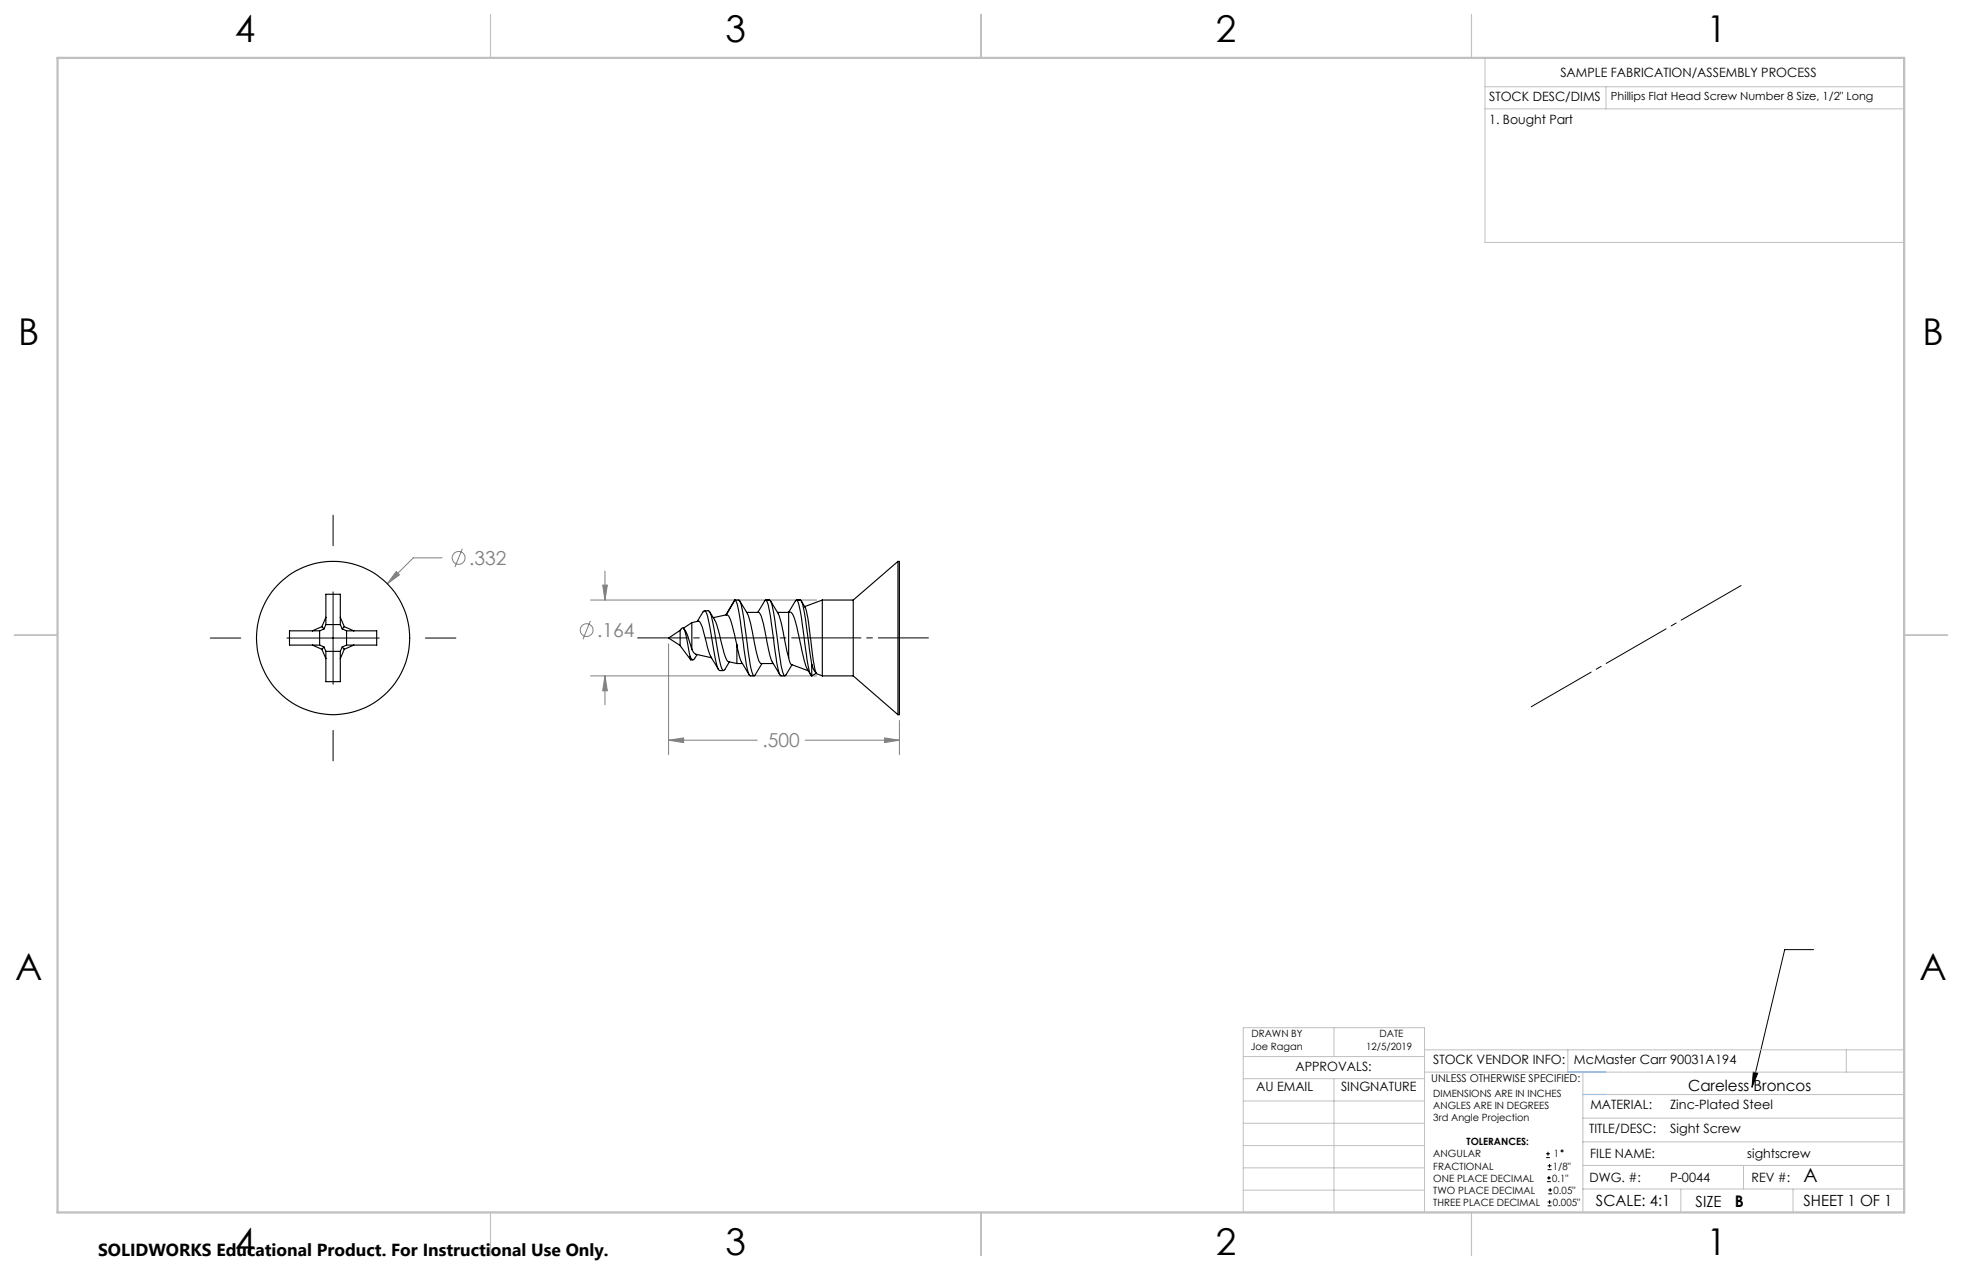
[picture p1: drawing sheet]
<svg xmlns="http://www.w3.org/2000/svg" width="432mm" height="279mm" viewBox="0 0 432 279" stroke-linecap="round" stroke-linejoin="round" font-family="sans-serif">
<g fill="none" stroke="#808080" stroke-width=".22">
<path d="M87.2 125.7l.7 .8-2.7 1.9zM97.3 122.7h-6.4l-5.7 5.7M101.7 120.7l-1.6 4M129.9 136.6l-1.6 4.1M130 132h49.7M132.6 128.7h1.1l-.6 3.3zM133.1 125.7v6.3M130 148.7h49.7M133.1 148.7l.6 3.3h-1.1zM133.1 148.7v6.3M147.1 141.6v24.4M197.9 158.5v7.5"/>
<path d="M147.1 162.8l3.4-.5v1.1zM147.1 162.8h19.6M177.2 162.8h20.7M194.7 162.3l3.2 .5-3.2 .6z"/>
<circle cx="100.9" cy="122.7" r="1.41"/>
<circle cx="129.1" cy="138.6" r="1.41"/>
</g>
<g fill="none" stroke="#000" stroke-width=".22">
<path d="M73.3 113.3v6.8M73.3 130.2v20.3M46.3 140.4h6.7M63.1 140.4h20.4M93.6 140.4h6.7M73.3 160.7v6.7M399.1 208.9h-6.3l-7.2 30.3M385.9 235.9l1 .2-1.3 3.1zM340.3 254.7h.8M340.3 253.8h.8M340.5 260h.8M340.5 259.2h.8"/>
<path d="M340.6 257.3h.9M340.6 256.5h.9M340.7 253.4v.8M340.9 258.7v.8M341 256.1v.8M340.6 265.3h.9M340.6 264.4h.9M340.7 262.6h.9M340.7 261.8h.9M341 264v.9M341.2 261.4v.8"/>
<circle cx="343.8" cy="253.2" r=".2"/>
</g>
<path d="M140.3 140.3h64" fill="none" stroke="#000" stroke-width=".22" stroke-dasharray="15.2 1.3 1.3 1.3" stroke-dashoffset="4.2"/>
<path d="M383.7 128.5l-47.3 27.3" fill="none" stroke="#000" stroke-width=".22" stroke-dasharray="15.2 1.3 1.3 1.3" stroke-dashoffset="-.6"/>
<g fill="none" stroke="#c0c0c0" stroke-width=".22">
<path d="M326.8 19.1h92.3M326.8 12.7v40.6h92.3M353.4 19.1v4.9M326.8 24h92.3M273.6 232.4h39.9M273.6 237.3h39.9M293.6 226.1v6.3M293.6 237.3v29.4M313.5 235.9h105.6M313.5 231h105.6M345.1 231v4.9M348.4 235.9v30.9"/>
<path d="M406.3 231v4.9M273.6 242.2h39.9M273.6 247.1h39.9M273.6 252h39.9M273.6 256.9h39.9M348.4 246h70.7M348.4 256.4h70.7M348.4 251.2h70.7M348.4 240.8h70.7M383.7 256.4v5.2M273.6 261.8h39.9M313.5 266.7v-40.6h-39.9v40.6h74.4"/>
<path d="M348.4 261.6h70.7M369.9 261.6v5.2M394.6 261.6v5.2"/>
</g>
<path d="M108 3.2v9.5M215.9 3.2v9.5M323.8 3.2v9.5M3.1 139.7h9.6M419.1 139.7h9.5M108 266.7v9.6M215.9 266.7v9.6M323.8 266.7v9.6" fill="none" stroke="#c0c0c0" stroke-width=".25"/>
<path d="M12.7 12.7h406.4v254h-406.4z" fill="none" stroke="#c0c0c0" stroke-width=".5"/>
<path d="M345.1 235.9h8.3M348.4 240.8h5" fill="none" stroke="#53a9ff" stroke-width=".22"/>
<path d="M385.9 235.9l1 .2-1.3 3.1z" fill="#000"/>
<path d="M87.2 125.7l-2 2.7 2.7-1.9zM194.7 162.3l3.2 .5-3.2 .6zM147.1 162.8l3.4-.5v1.1zM132.6 128.7h1.1l-.6 3.3zM133.1 148.7l.6 3.3h-1.1z" fill="#808080"/>
<g fill="none" stroke="#000" stroke-width=".25">
<path d="M70.3 138.8v3.1M70.4 138.8h-6.7v3.1h6.7M70.8 137.9l-2 .9M70.8 137.9l.5 .5M71.3 138.4l-.9 .4M71.7 135.8l-.9 2.1M71.7 137.4v-6.7h3.2v6.7M71.7 137.4l-.4 1M71.7 137.4h3.2M74.9 135.8l.9 2.1M74.9 137.4l.4 1M75.3 138.4l1 .4"/>
<path d="M75.8 137.9l2.1 .9M75.8 137.9l-.5 .5M76.3 138.8h6.6v3.1h-6.6M76.3 138.8v3.1M149.7 138.7l.5-.6a2.31 2.31 0 0 1 .8 1.9l.9 4.4M149.7 138.7v3.3M149.7 138.7l-2.6 1.7 2.6 1.6M150.5 138.3v.1a8.6 8.6 0 0 1 1.5 3.5l.3 .9M152.3 137l1.3-.3a1.82 1.82 0 0 1 1.1 1.6l.6 2.6a12.7 12.7 0 0 0 2.4 5.6l.4 .8M152.3 137v5.8M152.3 137l-1.9 1.2M153.5 136.7l1.5-2.3a1.22 1.22 0 0 1 .7 1.1l1.2 6.6a16.6 16.6 0 0 0 1.4 5.4h.9"/>
<path d="M155 134.4a.99 .99 0 0 1 1.4 .6l.7 2.9 .7 4.2a16.6 16.6 0 0 0 1.3 5.4l.4-.1 1-1.8M156.2 134.6l1 1.6a38.1 38.1 0 0 1 2.1 7.5l.9 1.8 2 .5M159.9 135.3a1.34 1.34 0 0 1 .9 1.2l1.4 5.4M159.9 135.3l-2.9 .6M161.5 132.3l-1.8 3M161.7 132l1 .1a21.5 21.5 0 0 1 1.3 6.5l.7 5.1a12.9 12.9 0 0 0 1.2 5l.3-.2 1.5-2.5M161.7 132l-1.8 3.3M161.7 132l.2 .1a21.5 21.5 0 0 1 1.3 6.5l.7 5.1a12.9 12.9 0 0 0 1.2 5M161.7 132l-.2 .4M162.8 132.2a12.2 12.2 0 0 1 2 3.5l1.3 5.8a12.9 12.9 0 0 0 1.3 4.4l2.7 .1M164.3 134.7l2.8 .1a16.1 16.1 0 0 1 1.6 5.6l.3 1.7a10 10 0 0 0 1.5 4.5l1.2 1.9M166.8 134.7l1.5-2.5 .4-.1a24.7 24.7 0 0 1 1.3 6.7l.7 5.1a14.9 14.9 0 0 0 1 4.7l.2 .1"/>
<path d="M168.5 132l1 .1a21.5 21.5 0 0 1 1.3 6.5l.7 5.1a12.9 12.9 0 0 0 1.2 5l.3-.2 1.3-2.2M169.6 132.2a12.2 12.2 0 0 1 2 3.5l2 9M171.1 134.7h2.5M173.5 134.7l1.5-2.5 .3-.2a9.6 9.6 0 0 1 1.1 4.2l1.1 7.9a12.9 12.9 0 0 0 1 4.5l.1 .1M173.6 134.7h.5a9.6 9.6 0 0 1 1.5 4.4l.2 .5a41.3 41.3 0 0 0 1.9 7.6l.7 1.3M173.6 134.7v10M175.3 132l.9 .1a21.5 21.5 0 0 1 1.4 6.5l1 7.5M176.4 132.2l.8 1.4a78.5 78.5 0 0 1 1.8 11.8l.6 2.5M181 132v16.7M181 132h6.8M181 132l-3.9 1.5M187.8 132v16.7"/>
<path d="M197.6 123.5v33.7M197.6 123.5h.3v33.7h-.3M197.6 123.5l-9.8 8.5M68.8 141.9l2 .9M70.4 141.9l.9 .4M70.8 142.8l.9 2.1M71.3 142.3l-.5 .5M71.3 142.3l.4 1M71.7 143.3v6.7h3.2v-6.7M71.7 143.3h3.2M75.3 142.3l.5 .5M75.3 142.3l-.4 1"/>
<path d="M75.8 142.8l-.9 2.1M76.3 141.9l-1 .4M77.9 141.9l-2.1 .9M149.7 142l2.3 3.2M151.9 144.4l.1 .8M151.9 144.4l.4 .7 .2 .1 .4-.3M152 145.2h.5M152.3 142.8l.3 .7 .5 .4 3.5 .8M153.4 144l-.5 .9M162.2 141.9v.2a10 10 0 0 0 1.6 4.5l1.1 1.9M162.2 141.9v4.1M162.2 146h1.2"/>
<path d="M165.1 148.7h.9M171.9 148.7h.9M173.6 144.7l.3 1.1 .3 .4 3.7 1.4M178.6 146.1v2.6M178.6 146.1l.6 1.4 .4 .4M178.6 148.7h.1M179.6 147.9v.3M179.6 148.2l1.4 .5M179.6 148.2l-.9 .5M181 148.7h6.8M187.8 148.7l9.8 8.5"/>
<circle cx="73.3" cy="140.4" r="16.9"/>
</g>
<g font-size="8.1">
<text x="51.7" y="9.3">4</text>
<text x="159.7" y="9.3">3</text>
<text x="267.6" y="9.3">2</text>
<text x="375.6" y="9.3">1</text>
<text x="4" y="76">B</text>
<text x="423.1" y="76">B</text>
<text x="3.3" y="215.7">A</text>
<text x="422.4" y="215.7">A</text>
<text x="51.7" y="276">4</text>
<text x="159.7" y="276">3</text>
<text x="267.6" y="276">2</text>
<text x="375.6" y="276">1</text>
</g>
<g font-size="4.2" fill="#808080">
<text x="103.3" y="124.3">.332</text>
<text x="131.5" y="140.2">.164</text>
<text x="167.8" y="164.4">.500</text>
</g>
<text font-size="4.2" x="396.9" y="260">A</text>
<text font-size="3.8" x="21.6" y="276.3">SOLIDWORKS Educational Product. For Instructional Use Only.</text>
<text font-size="3.5" x="381.8" y="265.6">B</text>
<g font-size="3.4">
<text x="371.5" y="240.1">Careless Broncos</text>
<text x="351.2" y="265.2">SCALE: 4:1</text>
<text x="373.2" y="265.6">SIZE</text>
<text x="396.9" y="265.2">SHEET 1 OF 1</text>
</g>
<g font-size="2.8">
<text x="343.4" y="16.9">SAMPLE FABRICATION/ASSEMBLY PROCESS</text>
<text x="327.7" y="22.3">STOCK DESC/DIMS</text>
<text x="327.7" y="27.3">1. Bought Part</text>
<text x="285.1" y="235.7">APPROVALS:</text>
<text x="315.4" y="234.1">STOCK VENDOR INFO:</text>
<text x="346.4" y="234.1">McMaster Carr 90031A194</text>
<text x="276.4" y="240.1">AU EMAIL</text>
<text x="295.1" y="240.1">SINGNATURE</text>
<text x="350" y="244.1">MATERIAL:</text>
<text x="367.6" y="244.1">Zinc-Plated Steel</text>
<text x="349.7" y="249.2">TITLE/DESC:</text>
<text x="367.6" y="249.2">Sight Screw</text>
<text x="350" y="254.7">FILE NAME:</text>
<text x="384.5" y="254.8">sightscrew</text>
<text x="349.8" y="260">DWG. #:</text>
<text x="367.6" y="260">P-0044</text>
<text x="385.5" y="260">REV #:</text>
</g>
<text font-size="2.5" x="354.5" y="22">Phillips Flat Head Screw Number 8 Size, 1/2&quot; Long</text>
<text font-size="2.4" x="315" y="238.1">UNLESS OTHERWISE SPECIFIED:</text>
<g font-size="2.2">
<text x="275.3" y="231.1">Joe Ragan</text>
<text x="275.4" y="228.2">DRAWN BY</text>
<text x="300.7" y="231.1">12/5/2019</text>
<text x="303.6" y="228.2">DATE</text>
<text x="315.4" y="241.4">DIMENSIONS ARE IN INCHES</text>
<text x="315.4" y="244">ANGLES ARE IN DEGREES</text>
<text x="315.4" y="246.7">3rd Angle Projection</text>
<text x="322.8" y="252">TOLERANCES:</text>
<text x="315.4" y="254.6">ANGULAR</text>
<text x="315.4" y="257.3">FRACTIONAL</text>
<text x="341.8" y="257.3">1/8&quot;</text>
<text x="342" y="254.6">1</text>
<text x="315.4" y="262.6">TWO PLACE DECIMAL</text>
<text x="315.4" y="260">ONE PLACE DECIMAL</text>
<text x="341.6" y="260">0.1&quot;</text>
<text x="341.9" y="262.6">0.05&quot;</text>
<text x="315.4" y="265.3">THREE PLACE DECIMAL</text>
<text x="341.8" y="265.3">0.005&quot;</text>
</g>
</svg>
